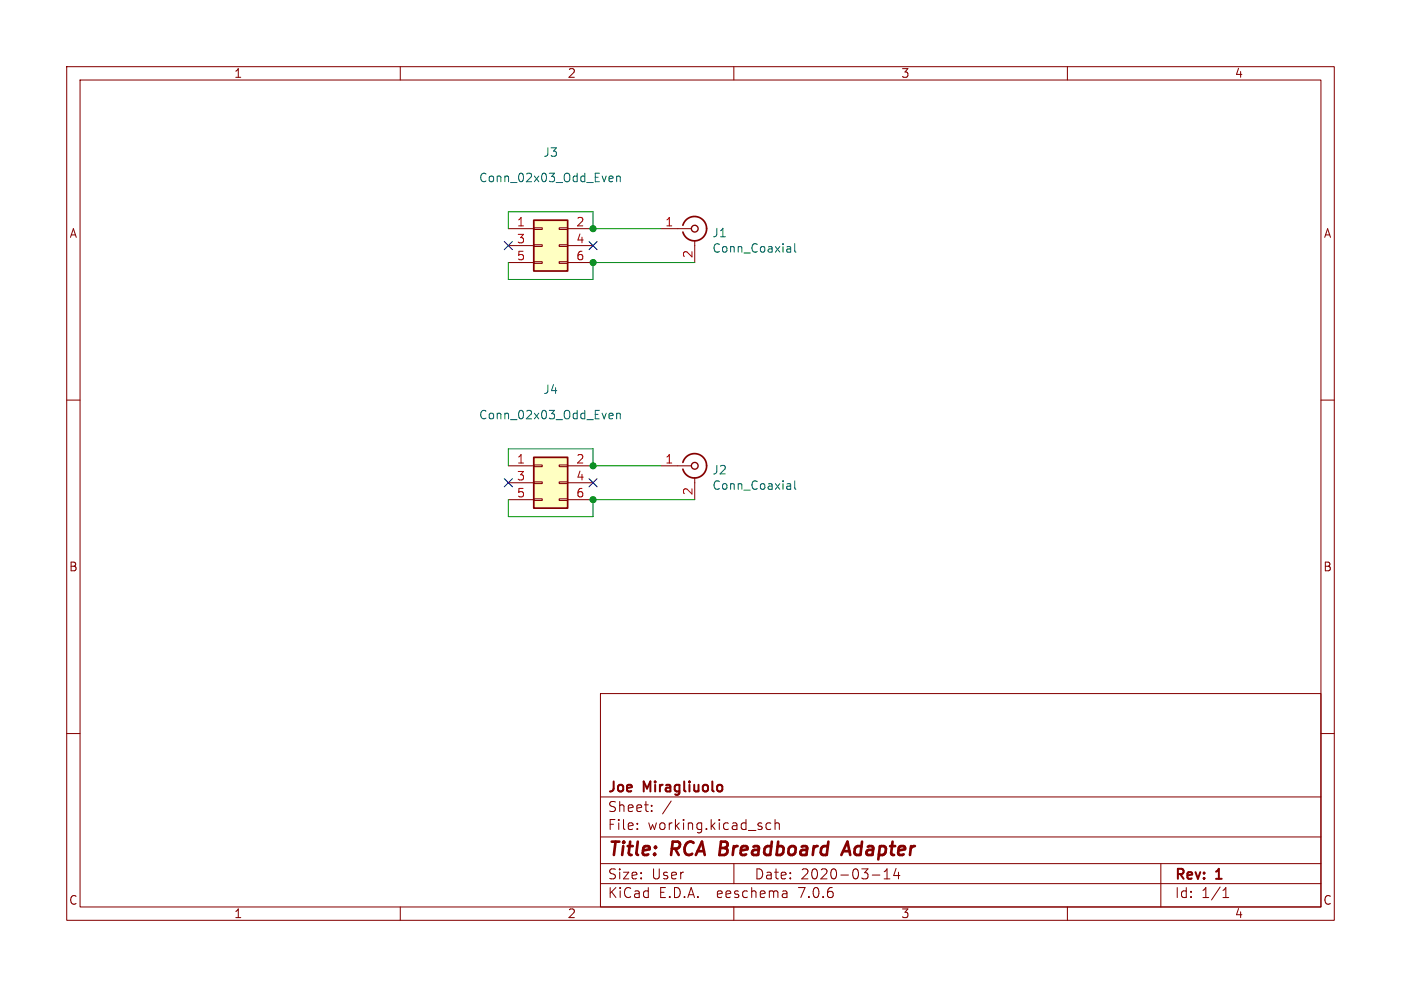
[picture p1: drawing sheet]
(kicad_sch (version 20230121) (generator eeschema)

 (paper "User" 210.007 148.006)

 (title_block
  (title "RCA Breadboard Adapter")
  (date "2020-03-14")
  (rev "1")
  (company "Joe Miragliuolo"))

 (lib_symbols
  (symbol "Connector:Conn_Coaxial" (pin_names (offset 1.016) hide) (in_bom yes) (on_board yes)
   (property "Reference" "J" (at 0.254 3.048 0) (effects (font (size 1.27 1.27))))
   (property "Value" "Conn_Coaxial" (at 2.921 0 90) (effects (font (size 1.27 1.27))))
   (property "Footprint" "" (at 0 0 0) (effects (font (size 1.27 1.27)) hide))
   (property "Datasheet" " ~" (at 0 0 0) (effects (font (size 1.27 1.27)) hide))
   (symbol "Conn_Coaxial_0_1"
    (arc (start -1.778 -0.508) (mid 0.2311 -1.8066) (end 1.778 0) (stroke (width 0.254) (type default)) (fill (type none)))
    (polyline (pts (xy -2.54 0) (xy -0.508 0)) (stroke (width 0) (type default)) (fill (type none)))
    (polyline (pts (xy 0 -2.54) (xy 0 -1.778)) (stroke (width 0) (type default)) (fill (type none)))
    (circle (center 0 0) (radius 0.508) (stroke (width 0.2032) (type default)) (fill (type none)))
    (arc (start 1.778 0) (mid 0.2099 1.8101) (end -1.778 0.508) (stroke (width 0.254) (type default)) (fill (type none))))
   (symbol "Conn_Coaxial_1_1"
    (pin passive line (at -5.08 0 0) (length 2.54) (name "In" (effects (font (size 1.27 1.27)))) (number "1" (effects (font (size 1.27 1.27)))))
    (pin passive line (at 0 -5.08 90) (length 2.54) (name "Ext" (effects (font (size 1.27 1.27)))) (number "2" (effects (font (size 1.27 1.27)))))))
  (symbol "Connector_Generic:Conn_02x03_Odd_Even" (pin_names (offset 1.016) hide) (in_bom yes) (on_board yes)
   (property "Reference" "J" (at 1.27 5.08 0) (effects (font (size 1.27 1.27))))
   (property "Value" "Conn_02x03_Odd_Even" (at 1.27 -5.08 0) (effects (font (size 1.27 1.27))))
   (property "Footprint" "" (at 0 0 0) (effects (font (size 1.27 1.27)) hide))
   (property "Datasheet" "~" (at 0 0 0) (effects (font (size 1.27 1.27)) hide))
   (symbol "Conn_02x03_Odd_Even_1_1"
    (rectangle (start -1.27 -2.413) (end 0 -2.667) (stroke (width 0.1524) (type default)) (fill (type none)))
    (rectangle (start -1.27 0.127) (end 0 -0.127) (stroke (width 0.1524) (type default)) (fill (type none)))
    (rectangle (start -1.27 2.667) (end 0 2.413) (stroke (width 0.1524) (type default)) (fill (type none)))
    (rectangle (start -1.27 3.81) (end 3.81 -3.81) (stroke (width 0.254) (type default)) (fill (type background)))
    (rectangle (start 3.81 -2.413) (end 2.54 -2.667) (stroke (width 0.1524) (type default)) (fill (type none)))
    (rectangle (start 3.81 0.127) (end 2.54 -0.127) (stroke (width 0.1524) (type default)) (fill (type none)))
    (rectangle (start 3.81 2.667) (end 2.54 2.413) (stroke (width 0.1524) (type default)) (fill (type none)))
    (pin passive line (at -5.08 2.54 0) (length 3.81) (name "Pin_1" (effects (font (size 1.27 1.27)))) (number "1" (effects (font (size 1.27 1.27)))))
    (pin passive line (at 7.62 2.54 180) (length 3.81) (name "Pin_2" (effects (font (size 1.27 1.27)))) (number "2" (effects (font (size 1.27 1.27)))))
    (pin passive line (at -5.08 0 0) (length 3.81) (name "Pin_3" (effects (font (size 1.27 1.27)))) (number "3" (effects (font (size 1.27 1.27)))))
    (pin passive line (at 7.62 0 180) (length 3.81) (name "Pin_4" (effects (font (size 1.27 1.27)))) (number "4" (effects (font (size 1.27 1.27)))))
    (pin passive line (at -5.08 -2.54 0) (length 3.81) (name "Pin_5" (effects (font (size 1.27 1.27)))) (number "5" (effects (font (size 1.27 1.27)))))
    (pin passive line (at 7.62 -2.54 180) (length 3.81) (name "Pin_6" (effects (font (size 1.27 1.27)))) (number "6" (effects (font (size 1.27 1.27))))))))

 (junction (at 88.9 74.93) (diameter 0) (color 0 0 0 0))
 (junction (at 88.9 39.37) (diameter 0) (color 0 0 0 0))
 (junction (at 88.9 69.85) (diameter 0) (color 0 0 0 0))
 (junction (at 88.9 34.29) (diameter 0) (color 0 0 0 0))

 (no_connect (at 76.2 72.39))
 (no_connect (at 88.9 72.39))
 (no_connect (at 76.2 36.83))
 (no_connect (at 88.9 36.83))

 (wire (pts (xy 104.14 74.93) (xy 88.9 74.93)) (stroke (width 0) (type default)))
 (wire (pts (xy 88.9 67.31) (xy 76.2 67.31)) (stroke (width 0) (type default)))
 (wire (pts (xy 76.2 77.47) (xy 76.2 74.93)) (stroke (width 0) (type default)))
 (wire (pts (xy 88.9 39.37) (xy 88.9 41.91)) (stroke (width 0) (type default)))
 (wire (pts (xy 88.9 31.75) (xy 76.2 31.75)) (stroke (width 0) (type default)))
 (wire (pts (xy 88.9 41.91) (xy 76.2 41.91)) (stroke (width 0) (type default)))
 (wire (pts (xy 104.14 39.37) (xy 88.9 39.37)) (stroke (width 0) (type default)))
 (wire (pts (xy 88.9 34.29) (xy 88.9 31.75)) (stroke (width 0) (type default)))
 (wire (pts (xy 88.9 77.47) (xy 76.2 77.47)) (stroke (width 0) (type default)))
 (wire (pts (xy 76.2 31.75) (xy 76.2 34.29)) (stroke (width 0) (type default)))
 (wire (pts (xy 88.9 74.93) (xy 88.9 77.47)) (stroke (width 0) (type default)))
 (wire (pts (xy 76.2 41.91) (xy 76.2 39.37)) (stroke (width 0) (type default)))
 (wire (pts (xy 99.06 34.29) (xy 88.9 34.29)) (stroke (width 0) (type default)))
 (wire (pts (xy 88.9 69.85) (xy 88.9 67.31)) (stroke (width 0) (type default)))
 (wire (pts (xy 99.06 69.85) (xy 88.9 69.85)) (stroke (width 0) (type default)))
 (wire (pts (xy 76.2 67.31) (xy 76.2 69.85)) (stroke (width 0) (type default)))

 (symbol (lib_id "Connector:Conn_Coaxial") (at 104.14 34.29 0) (unit 1) (in_bom yes) (on_board yes) (dnp no)
  (property "Reference" "J1" (at 106.68 34.925 0) (effects (font (size 1.27 1.27)) (justify left)))
  (property "Value" "Conn_Coaxial" (at 106.68 37.2364 0) (effects (font (size 1.27 1.27)) (justify left)))
  (property "Footprint" "jwm_kicad_footprints_misc:RCA-Phono_CUI-Devices_RCJ-02X_Vertical" (at 104.14 34.29 0) (effects (font (size 1.27 1.27)) hide))
  (property "Datasheet" " ~" (at 104.14 34.29 0) (effects (font (size 1.27 1.27)) hide)) (pin "1") (pin "2"))

 (symbol (lib_id "Connector_Generic:Conn_02x03_Odd_Even") (at 81.28 36.83 0) (unit 1) (in_bom yes) (on_board yes) (dnp no)
  (property "Reference" "J3" (at 82.55 22.86 0) (effects (font (size 1.27 1.27))))
  (property "Value" "Conn_02x03_Odd_Even" (at 82.55 26.67 0) (effects (font (size 1.27 1.27))))
  (property "Footprint" "Connector_PinHeader_2.54mm:PinHeader_2x03_P2.54mm_Vertical" (at 81.28 36.83 0) (effects (font (size 1.27 1.27)) hide))
  (property "Datasheet" "~" (at 81.28 36.83 0) (effects (font (size 1.27 1.27)) hide)) (pin "1") (pin "2") (pin "3") (pin "4") (pin "5") (pin "6"))

 (symbol (lib_id "Connector:Conn_Coaxial") (at 104.14 69.85 0) (unit 1) (in_bom yes) (on_board yes) (dnp no)
  (property "Reference" "J2" (at 106.68 70.485 0) (effects (font (size 1.27 1.27)) (justify left)))
  (property "Value" "Conn_Coaxial" (at 106.68 72.7964 0) (effects (font (size 1.27 1.27)) (justify left)))
  (property "Footprint" "jwm_kicad_footprints_misc:RCA-Phono_CUI-Devices_RCJ-02X_Vertical" (at 104.14 69.85 0) (effects (font (size 1.27 1.27)) hide))
  (property "Datasheet" " ~" (at 104.14 69.85 0) (effects (font (size 1.27 1.27)) hide)) (pin "1") (pin "2"))

 (symbol (lib_id "Connector_Generic:Conn_02x03_Odd_Even") (at 81.28 72.39 0) (unit 1) (in_bom yes) (on_board yes) (dnp no)
  (property "Reference" "J4" (at 82.55 58.42 0) (effects (font (size 1.27 1.27))))
  (property "Value" "Conn_02x03_Odd_Even" (at 82.55 62.23 0) (effects (font (size 1.27 1.27))))
  (property "Footprint" "Connector_PinHeader_2.54mm:PinHeader_2x03_P2.54mm_Vertical" (at 81.28 72.39 0) (effects (font (size 1.27 1.27)) hide))
  (property "Datasheet" "~" (at 81.28 72.39 0) (effects (font (size 1.27 1.27)) hide)) (pin "1") (pin "2") (pin "3") (pin "4") (pin "5") (pin "6"))

 (sheet_instances (path "" (page "1"))))
